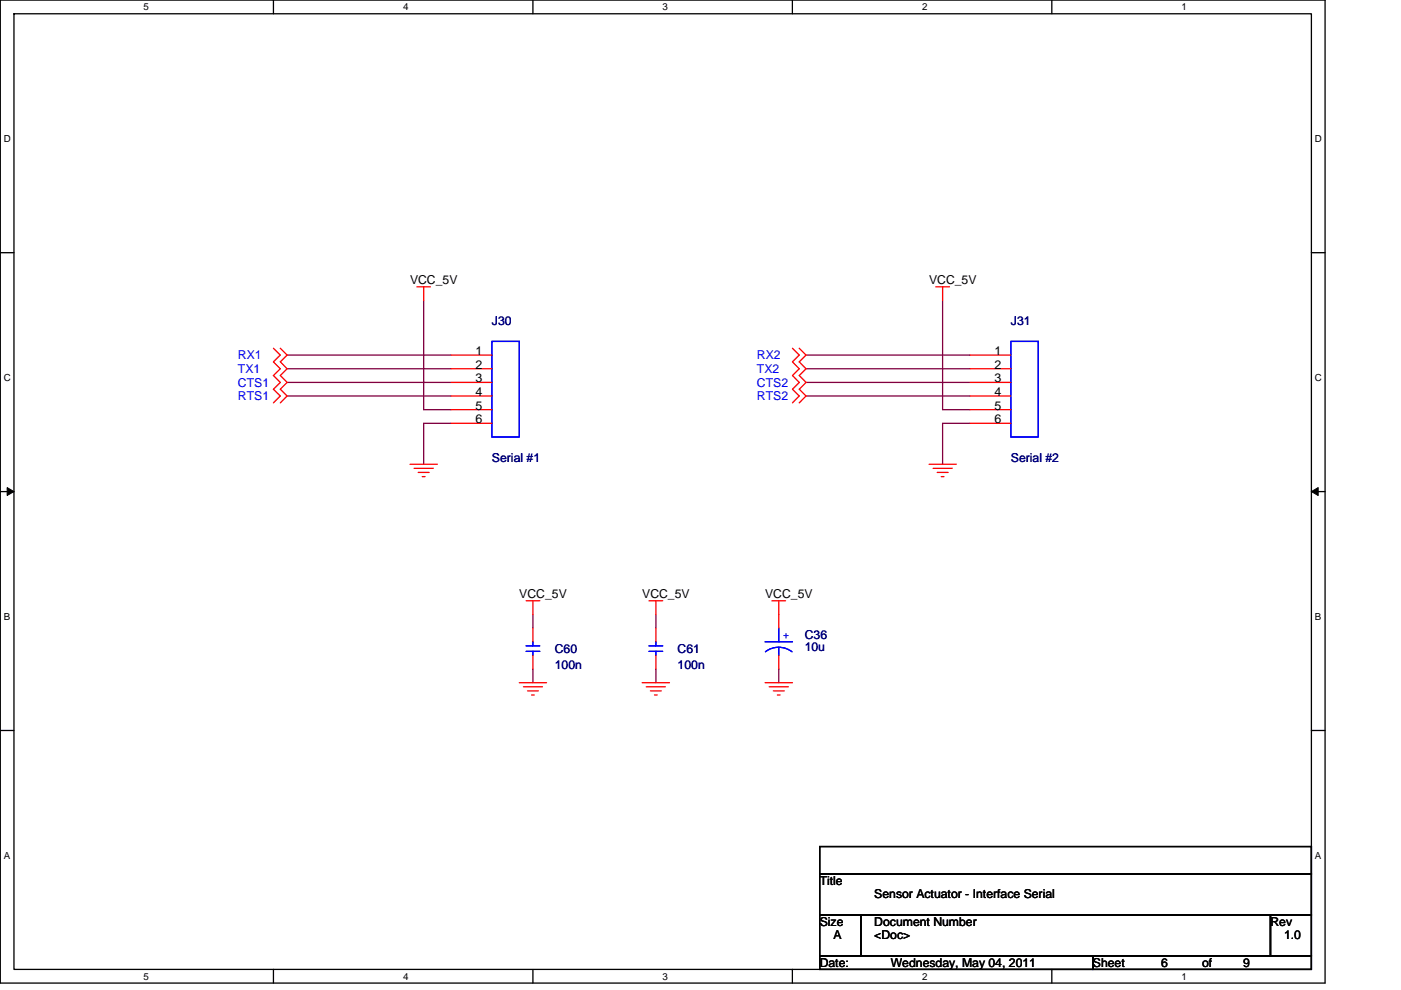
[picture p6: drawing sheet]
<svg xmlns="http://www.w3.org/2000/svg" width="297mm" height="210mm" viewBox="0 0 297 210" stroke-linecap="round" stroke-linejoin="round" font-family="sans-serif">
<path d="M.1 0h280.8v208.5h-280.8zM3 2.9h275v202.7h-275z" fill="none" stroke="#000" stroke-width=".28"/>
<g fill="#fff">
<path d="M30.5 .3h1.1v2.3h-1.1z"/>
<path d="M30.5 205.9h1.1v2.3h-1.1z"/>
</g>
<path d="M58 0v2.9M58 205.6v2.9" fill="none" stroke="#000" stroke-width=".28"/>
<g fill="#fff">
<path d="M85.5 .3h1.1v2.3h-1.1z"/>
<path d="M85.5 205.9h1.1v2.3h-1.1z"/>
</g>
<path d="M113 0v2.9M113 205.6v2.9" fill="none" stroke="#000" stroke-width=".28"/>
<g fill="#fff">
<path d="M140.5 .3h1.1v2.3h-1.1z"/>
<path d="M140.5 205.9h1.1v2.3h-1.1z"/>
</g>
<path d="M168 0v2.9M168 205.6v2.9" fill="none" stroke="#000" stroke-width=".28"/>
<g fill="#fff">
<path d="M195.5 .3h1.2v2.3h-1.2z"/>
<path d="M195.5 205.9h1.2v2.3h-1.2z"/>
</g>
<path d="M223 0v2.9M223 205.6v2.9" fill="none" stroke="#000" stroke-width=".28"/>
<g fill="#fff">
<path d="M250.5 .3h1.2v2.3h-1.2z"/>
<path d="M250.5 205.9h1.2v2.3h-1.2z"/>
<path d="M.8 28.3h1.5v2.3h-1.5z"/>
<path d="M278.8 28.3h1.5v2.3h-1.5z"/>
<path d="M.8 78.9h1.5v2.3h-1.5z"/>
<path d="M278.8 78.9h1.5v2.3h-1.5z"/>
</g>
<path d="M.1 53.6h2.9M278 53.6h2.9" fill="none" stroke="#000" stroke-width=".28"/>
<g fill="#fff">
<path d="M.8 129.6h1.4v2.3h-1.4z"/>
<path d="M278.8 129.6h1.4v2.3h-1.4z"/>
</g>
<path d="M.1 104.3h2.9M278 104.3h2.9" fill="none" stroke="#000" stroke-width=".28"/>
<path d="M1.5 103.4l1.5 .9-1.5 .8zM278 104.3l1.5-.9v1.7z" fill="#000" stroke="#000" stroke-width=".21"/>
<g fill="#fff">
<path d="M.8 180.3h1.4v2.3h-1.4z"/>
<path d="M278.8 180.3h1.4v2.3h-1.4z"/>
</g>
<path d="M.1 154.9h2.9M278 154.9h2.9M173.8 179.6h104.2v5.7h-104.2zM173.8 194h8.7v8.7h-8.7zM173.8 185.3h104.2v8.7h-104.2zM182.5 194h86.9v8.7h-86.9zM269.4 194h8.6v8.7h-8.6zM173.8 202.7h57.9v2.9h-57.9zM231.7 202.7h46.3v2.9h-46.3z" fill="none" stroke="#000" stroke-width=".28"/>
<g fill="none" stroke="#800040" stroke-width=".28">
<path d="M60.9 75.3h34.7M60.9 78.2h34.7M89.8 63.7v23.2h5.8M170.9 75.3h34.8M170.9 78.2h34.8M199.9 63.7v23.2h5.8M60.9 81.1h34.7M60.9 84h34.7M95.6 89.8h-5.8v8.7M170.9 81.1h34.8M170.9 84h34.8M205.7 89.8h-5.8v8.7"/>
<path d="M113 130.3v2.9M139.1 130.3v2.9M113 141.9v2.9M139.1 141.9v2.9M165.1 141.9v2.9"/>
</g>
<g fill="none" stroke="#f00" stroke-width=".28">
<path d="M58 73.9l1.4 1.4-1.4 1.5 1.4 1.4-1.4 1.5 1.4 1.4-1.4 1.4 1.4 1.5-1.4 1.4M59.4 73.9l1.5 1.4-1.5 1.5 1.5 1.4-1.5 1.5 1.5 1.4-1.5 1.4 1.5 1.5-1.5 1.4M88.4 60.8h2.9M89.8 60.8v2.9M95.6 75.3h8.7M95.6 78.2h8.7M168 73.9l1.5 1.4-1.5 1.5 1.5 1.4-1.5 1.5 1.5 1.4-1.5 1.4 1.5 1.5-1.5 1.4M169.5 73.9l1.4 1.4-1.4 1.5 1.4 1.4-1.4 1.5 1.4 1.4-1.4 1.4 1.4 1.5-1.4 1.4M198.4 60.8h2.9M199.9 60.8v2.9M205.7 75.3h8.6M205.7 78.2h8.6"/>
<path d="M86.9 98.5h5.8M87.8 99.3h4.1M95.6 81.1h8.7M95.6 84h8.7M95.6 86.9h8.7M95.6 89.8h8.7M197 98.5h5.8M197.8 99.3h4.1M205.7 81.1h8.6M205.7 84h8.6M205.7 86.9h8.6M205.7 89.8h8.6"/>
<path d="M88.7 100.2h2.3M89.5 101.1h.6M198.7 100.2h2.3M199.6 101.1h.5M111.5 127.4h2.9M113 133.2v2.9M113 139v2.9M113 127.4v2.9M137.6 127.4h2.9M139.1 127.4v2.9M139.1 133.2v2.9M139.1 139v2.9"/>
<path d="M163.7 127.4h2.9M165.1 127.4v5.8M165.1 139v2.9M110.1 144.8h5.8M111 145.7h4M111.8 146.5h2.3M112.7 147.4h.6M136.2 144.8h5.7M137 145.7h4.1M137.9 146.5h2.3M138.8 147.4h.5M162.2 144.8h5.8"/>
<path d="M163.1 145.7h4M164 146.5h2.3M164.8 147.4h.6"/>
</g>
<g fill="none" stroke="#00f" stroke-width=".28">
<path d="M104.3 72.4h5.8v20.3h-5.8zM214.3 72.4h5.8v20.3h-5.8zM111.5 138.2h2.9M111.5 137h2.9M113 136.1v.9M113 138.2v.8M137.6 138.2h2.9M137.6 137h2.9M139.1 136.1v.9M139.1 138.2v.8M162.2 136.1h5.8M162.3 138.2a4.6 4.6 0 0 1 5.6 0"/>
<path d="M165.1 137.3v1.7M165.1 133.2v2.9"/>
</g>
<g font-size="2.6">
<text x="86.9" y="60.3">VCC_5V</text>
<text x="197" y="60.3">VCC_5V</text>
<text x="100.8" y="75.3">1</text>
<text x="210.8" y="75.3">1</text>
<text x="100.8" y="78.2">2</text>
<text x="100.8" y="81.1">3</text>
<text x="100.8" y="84">4</text>
<text x="210.8" y="78.2">2</text>
<text x="210.8" y="81.1">3</text>
<text x="210.8" y="84">4</text>
<text x="100.8" y="86.9">5</text>
<text x="100.8" y="89.8">6</text>
<text x="210.8" y="86.9">5</text>
<text x="210.8" y="89.8">6</text>
<text x="110.1" y="126.9">VCC_5V</text>
<text x="136.2" y="126.9">VCC_5V</text>
<text x="162.2" y="126.9">VCC_5V</text>
<text x="173.8" y="187.7">Title</text>
<text x="185.4" y="190.6">Sensor Actuator - Interface Serial</text>
<text x="173.8" y="196.4">Size</text>
<text x="185.4" y="196.4">Document Number</text>
<text x="269.4" y="196.4">Rev</text>
<text x="176.7" y="199.3">A</text>
<text x="185.4" y="199.3">&lt;Doc&gt;</text>
<text x="272.2" y="199.3">1.0</text>
<text x="173.8" y="205">Date:</text>
<text x="188.9" y="205">Wednesday, May 04, 2011</text>
<text x="231.7" y="205">Sheet</text>
<text x="246.2" y="205">6</text>
<text x="254.9" y="205">of</text>
<text x="263.6" y="205">9</text>
</g>
<g font-size="2.6" fill="#000080">
<text x="104.3" y="69">J30</text>
<text x="214.3" y="69">J31</text>
<text x="104.3" y="97.9">Serial #1</text>
<text x="214.3" y="97.9">Serial #2</text>
<text x="170.6" y="135.6">C36</text>
<text x="117.6" y="138.5">C60</text>
<text x="117.6" y="141.9">100n</text>
<text x="143.7" y="138.5">C61</text>
<text x="143.7" y="141.9">100n</text>
<text x="170.6" y="138.2">10u</text>
</g>
<g font-size="2.6" fill="#00f">
<text x="50.5" y="76.2">RX1</text>
<text x="160.5" y="76.2">RX2</text>
<text x="50.5" y="79.1">TX1</text>
<text x="50.5" y="82">CTS1</text>
<text x="160.5" y="79.1">TX2</text>
<text x="160.5" y="82">CTS2</text>
<text x="50.5" y="84.9">RTS1</text>
<text x="160.5" y="84.9">RTS2</text>
<text x="166" y="135.6">+</text>
</g>
<g font-size="2.1">
<text x="30.5" y="2.2">5</text>
<text x="85.5" y="2.2">4</text>
<text x="140.5" y="2.2">3</text>
<text x="195.5" y="2.2">2</text>
<text x="250.5" y="2.2">1</text>
<text x=".8" y="30.1">D</text>
<text x="278.8" y="30.1">D</text>
<text x=".8" y="80.8">C</text>
<text x="278.8" y="80.8">C</text>
<text x=".8" y="131.4">B</text>
<text x="278.8" y="131.4">B</text>
<text x=".8" y="182.1">A</text>
<text x="278.8" y="182.1">A</text>
<text x="30.5" y="207.8">5</text>
<text x="85.5" y="207.8">4</text>
<text x="140.5" y="207.8">3</text>
<text x="195.5" y="207.8">2</text>
<text x="250.5" y="207.8">1</text>
</g>
</svg>
